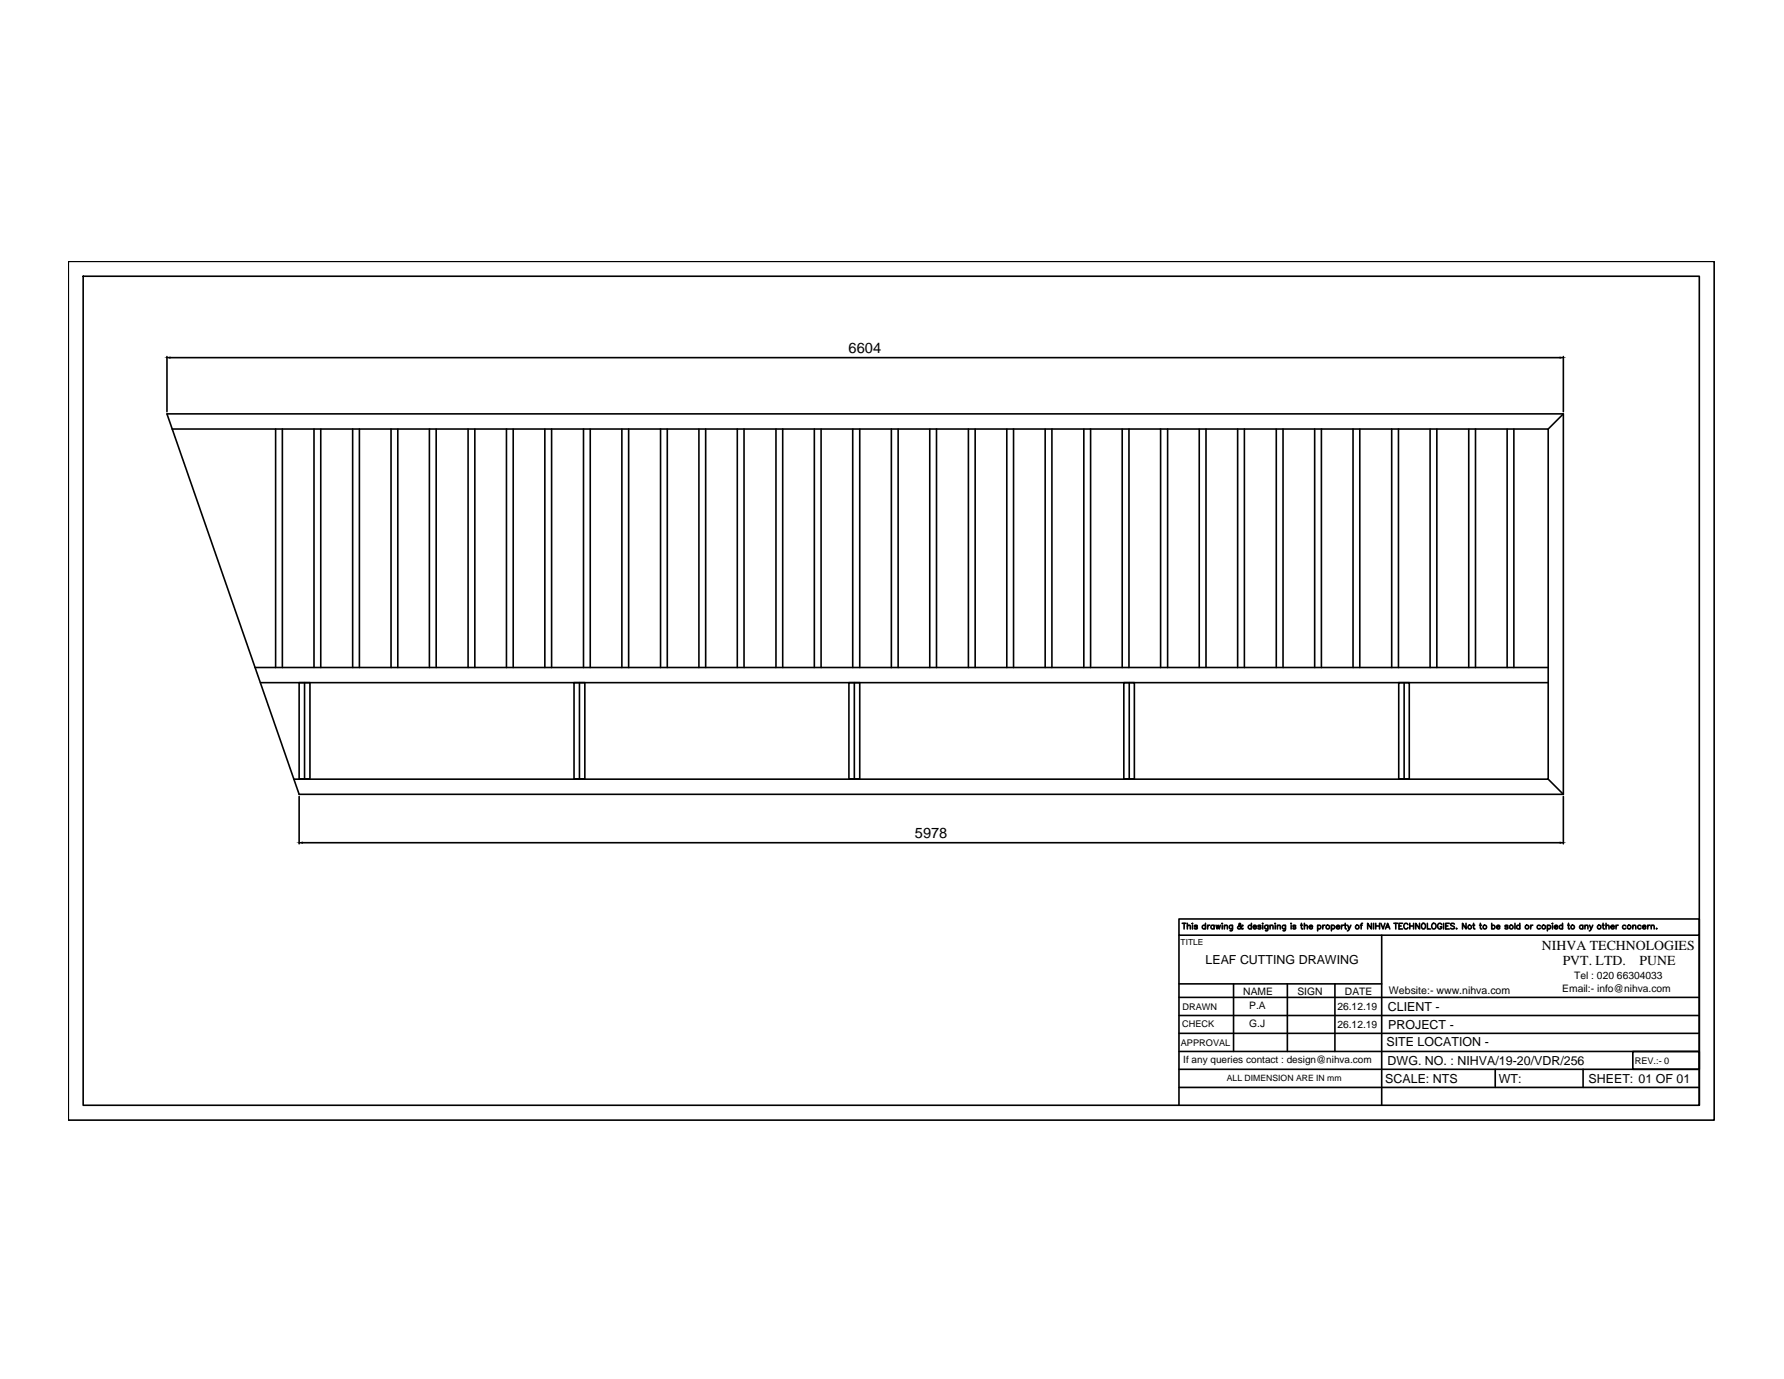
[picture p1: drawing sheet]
<svg xmlns="http://www.w3.org/2000/svg" width="279mm" height="216mm" viewBox="0 0 279 216" stroke-linecap="round" stroke-linejoin="round" font-family="sans-serif">
<!-- layer: 0 -->
<g fill="none" stroke="#000" stroke-width=".25">
<path d="M10.7 40.9h257.8v134.5h-257.8zM13 43.3h253.1v129.7h-253.1zM26.1 55.8v8.7M26.6 56h217.7M244.8 55.8v8.7M26.1 64.8h218.7v59.6h-198zM27 67.2h215.5v54.8h-196.5M43.2 67.2v37.3M44.2 67.2v37.3M49.2 67.2v37.3M50.2 67.2v37.3M55.2 67.2v37.3"/>
<path d="M56.3 67.2v37.3M61.2 67.2v37.3M62.3 67.2v37.3M67.3 67.2v37.3M68.3 67.2v37.3M73.3 67.2v37.3M74.4 67.2v37.3M79.3 67.2v37.3M80.4 67.2v37.3M85.3 67.2v37.3M86.4 67.2v37.3M91.4 67.2v37.3"/>
<path d="M92.4 67.2v37.3M97.4 67.2v37.3M98.5 67.2v37.3M103.4 67.2v37.3M104.5 67.2v37.3M109.5 67.2v37.3M110.5 67.2v37.3M115.5 67.2v37.3M116.5 67.2v37.3M121.5 67.2v37.3M122.6 67.2v37.3M127.5 67.2v37.3"/>
<path d="M128.6 67.2v37.3M133.5 67.2v37.3M134.6 67.2v37.3M139.6 67.2v37.3M140.7 67.2v37.3M145.6 67.2v37.3M146.7 67.2v37.3M151.7 67.2v37.3M152.7 67.2v37.3M157.7 67.2v37.3M158.7 67.2v37.3M163.7 67.2v37.3"/>
<path d="M164.7 67.2v37.3M169.7 67.2v37.3M170.8 67.2v37.3M175.8 67.2v37.3M176.8 67.2v37.3M181.8 67.2v37.3M182.9 67.2v37.3M187.8 67.2v37.3M188.9 67.2v37.3M193.8 67.2v37.3M194.9 67.2v37.3M199.9 67.2v37.3"/>
<path d="M200.9 67.2v37.3M205.9 67.2v37.3M207 67.2v37.3M211.9 67.2v37.3M213 67.2v37.3M218 67.2v37.3M219 67.2v37.3M224 67.2v37.3M225 67.2v37.3M230 67.2v37.3M231.1 67.2v37.3M236 67.2v37.3"/>
<path d="M237.1 67.2v37.3M244.8 64.8l-2.3 2.4M39.9 104.5h202.6M40.8 106.9h201.7M46.8 106.9h1.7v15h-1.7zM47.7 106.9v15.1M89.9 106.9h1.7v15h-1.7zM90.7 106.9v15.1M133 106.9h1.6v15h-1.6zM133.8 106.9v15M176 106.9h1.7v15h-1.7zM176.9 106.9v15.1"/>
<path d="M219.1 106.9h1.6v15h-1.6zM219.9 106.9v15.1M46.8 124.7v7.4M47.4 131.9h196.9M242.5 122l2.3 2.4M244.8 124.7v7.4M184.6 159h81.5M184.6 156.2h81.5M184.6 146.4v26.6M184.6 154h31.8M185.2 144.6h.5M185.4 144.6v.8"/>
<path d="M186 145l.2-.1h.2v.5M186 144.6v.8M186.7 144.6h.1zM186.8 144.9v.5M187.5 145l-.1-.1h-.3v.2l.4 .1v.1l-.1 .1-.3-.1M188.8 145a.28 .28 0 0 0-.4-.1 .28 .28 0 0 0 0 .5 .28 .28 0 0 0 .4-.1M188.8 144.6v.8M189.1 144.9v.5M189.5 144.9h-.2l-.2 .2M190.1 145a.28 .28 0 0 0-.4-.1 .28 .28 0 0 0 0 .5 .28 .28 0 0 0 .4-.1M190.1 144.9v.5M190.4 144.9l.2 .5 .2-.5 .2 .5 .1-.5"/>
<path d="M191.4 144.6h.1zM191.4 144.9v.5M191.8 145l.2-.1h.2v.5M191.8 144.9v.5M193 144.9v.8h-.4M193 145a.28 .28 0 0 0-.4-.1 .28 .28 0 0 0 0 .5 .28 .28 0 0 0 .4-.1M193.2 154v10.6M194.7 144.9h-.1a.53 .53 0 0 1-.7 .5v-.3l.4-.3-.1-.2-.2 .1 .1 .2 .4 .5h.2M196 145a.28 .28 0 0 0-.4-.1 .28 .28 0 0 0 0 .5 .28 .28 0 0 0 .4-.1M196 144.6v.8M196.3 145.1h.5a.23 .23 0 0 0-.3-.3 .23 .23 0 0 0-.2 .3l.2 .3 .3-.1M197.5 145l-.2-.1h-.3v.2l.4 .1 .1 .1-.2 .1-.3-.1"/>
<path d="M197.7 144.6h.1zM197.8 144.9v.5M198.6 144.9l-.1 .8h-.3M198.6 145a.28 .28 0 0 0-.4-.1 .28 .28 0 0 0 0 .5 .28 .28 0 0 0 .4-.1M198.9 145l.2-.1h.2l.1 .5M198.9 144.9v.5M199.7 144.6h.1M199.7 144.9v.5M200.1 145l.2-.1h.2v.5M200.1 144.9v.5M201.3 144.9v.8h-.4M201.3 145a.28 .28 0 0 0-.4-.1 .28 .28 0 0 0 0 .5 .28 .28 0 0 0 .4-.1"/>
<path d="M201.6 154v10.6M202.2 144.6h.1zM202.2 144.9v.5M202.9 145l-.1-.1h-.3v.2l.4 .2-.1 .1-.3-.1M203.7 144.9h.3M203.8 144.6v.7l.2 .1M204.3 145l.2-.1h.2l.1 .5M204.3 144.6v.8M205 145.1h.6a.28 .28 0 0 0-.4-.2 .28 .28 0 0 0-.2 .3 .28 .28 0 0 0 .3 .2l.3-.1M206.4 145a.28 .28 0 0 1 .4-.1 .28 .28 0 0 1 0 .5 .28 .28 0 0 1-.4-.1M206.4 144.9v.8M207.2 144.9v.5"/>
<path d="M207.5 144.9h-.2l-.1 .2M208.5 145a.28 .28 0 0 1 .4-.1 .28 .28 0 0 1 0 .5 .28 .28 0 0 1-.4-.1M208.5 144.9v.8M209.1 154v10.6M209.3 145.1h.5a.28 .28 0 0 0-.3-.2 .28 .28 0 0 0-.3 .3 .28 .28 0 0 0 .3 .2l.3-.1M210.1 144.9v.5M210.4 144.9h-.2l-.1 .2M210.6 144.9h.2M210.7 144.6v.7l.2 .1M211.1 144.9l.2 .5 .3-.5M211.3 145.4l-.3 .3M213 144.9h.3"/>
<path d="M213.4 144.6l-.2 .1v.7M214.8 144.6v.8l-.6-.8v.8M215.1 144.6v.8M215.5 144.6v.8M215.5 145h.6M216.1 144.6v.8M216.3 144.6l.3 .8 .3-.8M216.4 146.4v26.6M217 145.4l.3-.8 .4 .8M217.1 145.1h.4M218.3 144.6h.6M218.6 144.6v.8"/>
<path d="M219.1 145h.3M219.7 144.6h-.6v.8h.6M220.5 144.8a.33 .33 0 0 0-.4-.2 .33 .33 0 0 0-.2 .3v.2a.33 .33 0 0 0 .2 .3 .33 .33 0 0 0 .4-.2M220.8 145h.6M220.8 144.6v.8M221.4 144.6v.8M222.3 144.6v.8l-.6-.8v.8M222.7 144.7l.1-.1a.41 .41 0 0 1 .5 .4 .41 .41 0 0 1-.5 .4l-.2-.3zM223.5 144.6v.8h.6M224.4 144.6a.42 .42 0 0 1 .5 .4 .42 .42 0 0 1-.5 .4l-.2-.3zM225.8 144.8a.33 .33 0 0 0-.4-.2 .33 .33 0 0 0-.2 .3v.2a.32 .32 0 0 0 .3 .3 .32 .32 0 0 0 .3-.3h-.2M226.1 144.6v.8"/>
<path d="M226.4 145h.4M227 144.6h-.6v.8h.6M227.8 144.7l-.2-.1-.4 .1 .1 .2 .5 .3v.1l-.2 .1-.4-.1M228.1 145.4h.1zM229.6 144.6v.8l-.5-.8v.8M230.7 144.9h.3M230.8 144.6v.7l.2 .1M231.7 144.9h.3M231.8 144.6v.7l.3 .1M233.6 145a.28 .28 0 0 1 .4-.1 .28 .28 0 0 1 0 .5 .28 .28 0 0 1-.4-.1M233.6 144.6v.8M234.4 145.1h.5a.28 .28 0 0 0-.3-.2 .28 .28 0 0 0-.3 .3 .28 .28 0 0 0 .3 .2l.3-.1"/>
<path d="M236.2 145l-.2-.1h-.3v.2l.4 .1 .1 .1-.2 .1-.3-.1M237.3 144.6v.8M238 145a.28 .28 0 0 0-.4-.1 .28 .28 0 0 0 0 .5 .28 .28 0 0 0 .4-.1M238 144.6v.8M239.7 144.9v.5M240.1 144.9h-.3l-.1 .2M241.2 145a.28 .28 0 0 0-.4-.1 .28 .28 0 0 0 0 .5 .28 .28 0 0 0 .4-.1M242.3 145a.28 .28 0 0 1 .5-.1 .28 .28 0 0 1 0 .5 .28 .28 0 0 1-.5-.1M242.3 144.9v.8M243.1 144.6h.1M243.1 144.9v.5M243.4 145.1h.6a.28 .28 0 0 0-.4-.2 .28 .28 0 0 0-.2 .3 .28 .28 0 0 0 .3 .2l.3-.1"/>
<path d="M244.7 145a.28 .28 0 0 0-.4-.1 .28 .28 0 0 0 0 .5 .28 .28 0 0 0 .4-.1M244.7 144.6v.8M245.5 144.9h.3M245.6 144.6v.8h.2M247.9 145a.28 .28 0 0 0-.4-.1 .28 .28 0 0 0 0 .5 .28 .28 0 0 0 .4-.1M247.9 144.9v.5M248.2 145l.2-.1h.3v.5M248.2 144.9v.5M248.9 144.9l.3 .5 .3-.5M249.2 145.4l-.3 .3M250.9 144.9h.3M251.1 144.6v.7l.2 .1"/>
<path d="M251.5 145l.2-.1h.3v.5M251.5 144.6v.8M252.3 145.1h.5a.28 .28 0 0 0-.3-.2 .28 .28 0 0 0-.3 .3 .28 .28 0 0 0 .3 .2l.3-.1M253.1 144.9v.5M253.4 144.9h-.2l-.1 .2M254.6 145a.28 .28 0 0 0-.4-.1 .28 .28 0 0 0 0 .5 .28 .28 0 0 0 .4-.1M255.7 145l.2-.1h.2l.1 .5M255.7 144.9v.5M257 145a.28 .28 0 0 0-.4-.1 .28 .28 0 0 0 0 .5 .28 .28 0 0 0 .4-.1M257.2 145.1h.6a.28 .28 0 0 0-.4-.2 .28 .28 0 0 0-.2 .3 .28 .28 0 0 0 .3 .2l.3-.1M258 144.9v.5M258.4 144.9h-.2l-.2 .2"/>
<path d="M258.6 145l.2-.1h.2l.1 .5M258.6 144.9v.5M259.4 145.4h.1zM266.1 146.4h-81.5v-2.5h81.5v29.1M184.6 164.6h81.5M184.6 161.8h81.5M184.6 167.4h81.5M184.6 170.3h81.5M234.2 167.4v2.9M247.9 167.4v2.9M255.7 164.6h10.4v2.8h-10.4z"/>
<circle cx="207.9" cy="145.1" r=".29"/>
<circle cx="212.6" cy="145.1" r=".29"/>
<circle cx="230.2" cy="145.1" r=".29"/>
<circle cx="232.5" cy="145.1" r=".29"/>
<circle cx="236.7" cy="145.1" r=".29"/>
<circle cx="239.1" cy="145.1" r=".29"/>
<circle cx="241.8" cy="145.1" r=".29"/>
<circle cx="246.3" cy="145.1" r=".29"/>
<circle cx="250.5" cy="145.1" r=".29"/>
<circle cx="255.2" cy="145.1" r=".29"/>
</g>
<path d="M26.1 56l.5-.1v.2zM244.3 55.9l.5 .1-.5 .1zM46.8 131.9h.6v.1zM244.3 131.9h.5l-.5 .1z" fill="#000" stroke="#000" stroke-width=".16"/>
<g font-size="2.3">
<text x="132.9" y="55.3">6604</text>
<text x="143.3" y="131.3">5978</text>
</g>
<g font-size="2.2">
<text x="241.5" y="148.7">NIHVA TECHNOLOGIES</text>
<text x="244.7" y="151.2">PVT. LTD.</text>
<text x="256.8" y="151.2">PUNE</text>
</g>
<g font-size="1.9">
<text x="188.8" y="150.9">LEAF CUTTING DRAWING</text>
<text x="217.4" y="158.3">CLIENT -</text>
<text x="217.4" y="161.1">PROJECT -</text>
<text x="217.2" y="163.8">SITE LOCATION -</text>
<text x="217.3" y="166.7">DWG. NO. : NIHVA/19-20/VDR/256</text>
<text x="216.9" y="169.5">SCALE: NTS</text>
<text x="234.7" y="169.5">WT:</text>
<text x="248.8" y="169.5">SHEET: 01 OF 01</text>
</g>
<text font-size="1.7" x="217.5" y="155.6">Website:- www.nihva.com</text>
<g font-size="1.6">
<text x="194.7" y="155.7">NAME</text>
<text x="203.2" y="155.8">SIGN</text>
<text x="210.6" y="155.7">DATE</text>
<text x="244.7" y="155.3">Email:- info@nihva.com</text>
<text x="246.5" y="153.3">Tel : 020 66304033</text>
<text x="195.7" y="157.9">P.A</text>
<text x="195.7" y="160.8">G.J</text>
<text x="209.5" y="158.1">26.12.19</text>
<text x="209.5" y="160.9">26.12.19</text>
<text x="185.3" y="166.4">If any queries contact : design@nihva.com</text>
</g>
<g font-size="1.4">
<text x="185.2" y="160.8">CHECK</text>
<text x="185.2" y="158.2">DRAWN</text>
<text x="184.9" y="163.8">APPROVAL</text>
<text x="256" y="166.7">REV.:- 0</text>
<text x="192.1" y="169.3">ALL DIMENSION ARE IN mm</text>
</g>
<text font-size="1.3" x="184.9" y="147.9">TITLE</text>
</svg>
